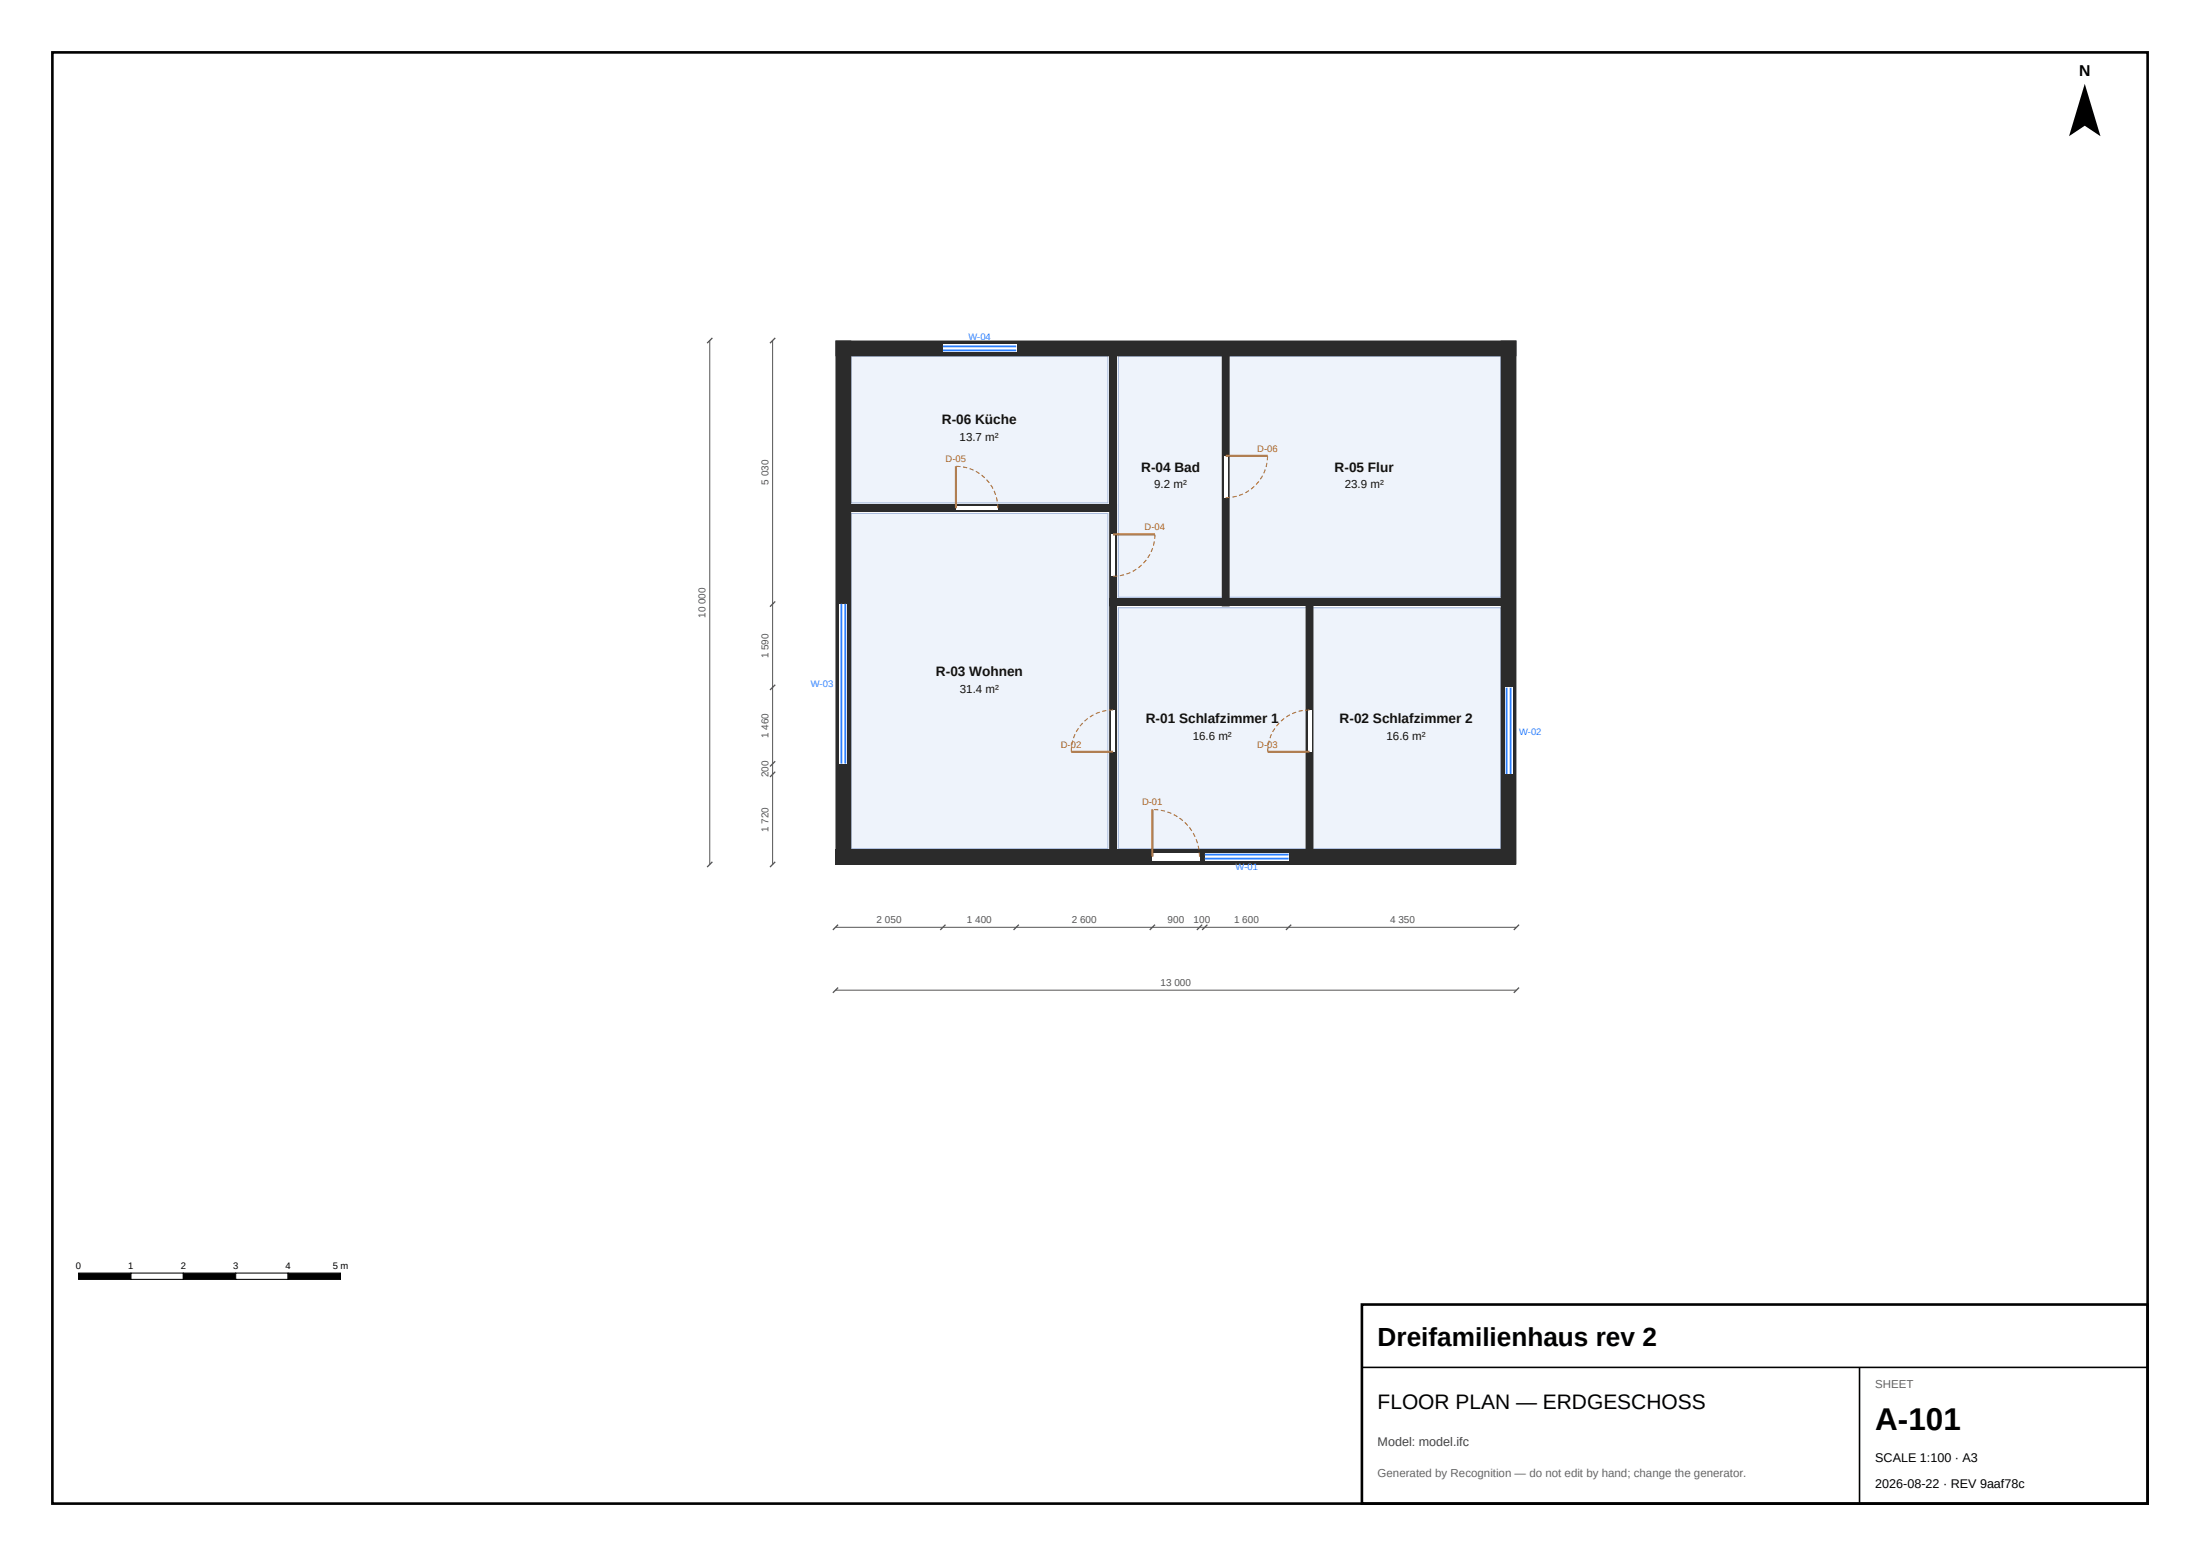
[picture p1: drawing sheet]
<svg xmlns="http://www.w3.org/2000/svg" width="420mm" height="297mm" viewBox="0 0 420 297" stroke-linecap="round" stroke-linejoin="round" font-family="sans-serif">
<g fill="#eef3fb" stroke="#9fb3d9" stroke-width=".19">
<path d="M162.5 98h49v64h-49z" fill-rule="evenodd"/>
<path d="M162.5 68h49v28h-49z" fill-rule="evenodd"/>
<path d="M213.5 116h36v46h-36z" fill-rule="evenodd"/>
<path d="M250.5 116h36v46h-36z" fill-rule="evenodd"/>
<path d="M213.5 68h20v46h-20z" fill-rule="evenodd"/>
<path d="M234.5 68h52v46h-52z" fill-rule="evenodd"/>
</g>
<g fill="#2b2b2b">
<path d="M159.5 162h130v3h-130z" fill-rule="evenodd"/>
<path d="M286.5 65h3v100h-3z" fill-rule="evenodd"/>
<path d="M159.5 65h130v3h-130z" fill-rule="evenodd"/>
<path d="M159.5 65h3v100h-3z" fill-rule="evenodd"/>
<path d="M160.3 96.3h52.9v1.4h-52.9z" fill-rule="evenodd"/>
<path d="M211.7 114.3h1.5v49.9h-1.5z" fill-rule="evenodd"/>
<path d="M211.7 96.3h1.5v19.4h-1.5z" fill-rule="evenodd"/>
<path d="M211.7 65.8h1.5v31.9h-1.5z" fill-rule="evenodd"/>
<path d="M249.2 114.3h1.6v49.9h-1.6z" fill-rule="evenodd"/>
<path d="M211.7 114.3h23v1.4h-23z" fill-rule="evenodd"/>
<path d="M233.2 114.3h17.6v1.4h-17.6z" fill-rule="evenodd"/>
<path d="M249.2 114.3h39.6v1.4h-39.6z" fill-rule="evenodd"/>
<path d="M233.2 65.8h1.6v49.9h-1.6z" fill-rule="evenodd"/>
</g>
<g fill="#fff">
<path d="M220 162.8h9v1.4h-9z" fill-rule="evenodd"/>
<path d="M182.5 96.6h8v.8h-8z" fill-rule="evenodd"/>
<path d="M212.1 135.5h.8v8h-.8z" fill-rule="evenodd"/>
<path d="M249.6 135.5h.8v8h-.8z" fill-rule="evenodd"/>
<path d="M212.1 102h.8v8h-.8z" fill-rule="evenodd"/>
<path d="M233.6 87h.8v8h-.8z" fill-rule="evenodd"/>
<path d="M160.3 115.2h1.5v30.5h-1.5z" fill-rule="evenodd"/>
<path d="M180 65.8h14v1.4h-14z" fill-rule="evenodd"/>
<path d="M230 162.8h16v1.4h-16z" fill-rule="evenodd"/>
<path d="M287.3 131.2h1.5v16.6h-1.5z" fill-rule="evenodd"/>
</g>
<path d="M180 66.9h14M180 66.1h14M160.6 115.2v30.5M161.4 115.2v30.5M287.6 131.2v16.6M288.4 131.2v16.6M230 163.9h16M230 163.1h16" fill="none" stroke="#2a7fff" stroke-width=".35"/>
<path d="M182.5 89v8M234 87h8M212.5 102h8M204.5 143.5h8M220 154.5v9M242 143.5h8" fill="none" stroke="#b5651d" stroke-width=".4"/>
<path d="M190.5 97a8 8 0 0 0-8-8M234 95a8 8 0 0 0 8-8M212.5 110a8 8 0 0 0 8-8M212.5 135.5a8 8 0 0 0-8 8M250 135.5a8 8 0 0 0-8 8M229 163.5a9 9 0 0 0-9-9" fill="none" stroke="#b5651d" stroke-width=".2" stroke-dasharray=".8 .5" stroke-linecap="butt"/>
<path d="M135.5 65v100M147.5 65v100M159.5 177h130M159.5 189h130" fill="none" stroke="#555" stroke-width=".19"/>
<g fill="#000" stroke="#555" stroke-width=".25">
<path d="M135 65.5l1-1zM147 65.5l1-1zM147 115.8l1-1zM147 131.7l1-1zM147 148.3l1-1zM147 146.3l1-1zM135 165.5l1-1zM147 165.5l1-1zM159 177.5l1-1zM179.5 177.5l1-1zM193.5 177.5l1-1zM219.5 177.5l1-1z"/>
<path d="M228.5 177.5l1-1zM229.5 177.5l1-1zM246.5 176.5l-1 1zM289 177.5l1-1zM159 189.5l1-1zM289 189.5l1-1z"/>
</g>
<path d="M398 16l3 10-3-2-3 2z" fill="#000"/>
<path d="M15 243h10v1.2h-10z" fill="#000" stroke="#000" stroke-width=".2"/>
<path d="M25 243h10v1.2h-10z" fill="#fff" stroke="#000" stroke-width=".2"/>
<path d="M35 243h10v1.2h-10z" fill="#000" stroke="#000" stroke-width=".2"/>
<path d="M45 243h10v1.2h-10z" fill="#fff" stroke="#000" stroke-width=".2"/>
<path d="M55 243h10v1.2h-10z" fill="#000" stroke="#000" stroke-width=".2"/>
<path d="M260 249h150v38h-150z" fill="#fff" stroke="#000" stroke-width=".5"/>
<path d="M260 261h150M355 261v26" fill="none" stroke="#000" stroke-width=".3"/>
<path d="M10 10h400v277h-400z" fill="none" stroke="#000" stroke-width=".5"/>
<text font-size="6" x="358" y="273">A-101</text>
<text font-size="5" x="263" y="257">Dreifamilienhaus rev 2</text>
<text font-size="4" x="263" y="269">FLOOR PLAN — ERDGESCHOSS</text>
<text font-size="3" x="396.9" y="14.5">N</text>
<g font-size="2.6" fill="#111">
<text x="179.8" y="81">R-06 Küche</text>
<text x="217.9" y="90">R-04 Bad</text>
<text x="254.8" y="90">R-05 Flur</text>
<text x="178.7" y="129">R-03 Wohnen</text>
<text x="218.7" y="138">R-01 Schlafzimmer 1</text>
<text x="255.7" y="138">R-02 Schlafzimmer 2</text>
</g>
<text font-size="2.4" fill="#444" x="263" y="276">Model: model.ifc</text>
<g font-size="2.4">
<text x="358" y="279">SCALE 1:100 · A3</text>
<text x="358" y="284">2026-08-22 · REV 9aaf78c</text>
</g>
<g font-size="2.2" fill="#111">
<text x="183.2" y="84.2">13.7 m²</text>
<text x="220.4" y="93.2">9.2 m²</text>
<text x="256.7" y="93.2">23.9 m²</text>
<text x="183.3" y="132.2">31.4 m²</text>
<text x="227.7" y="141.2">16.6 m²</text>
<text x="264.7" y="141.2">16.6 m²</text>
</g>
<g font-size="2.2" fill="#666">
<text x="358" y="265">SHEET</text>
<text x="263" y="282">Generated by Recognition — do not edit by hand; change the generator.</text>
</g>
<g font-size="1.9" fill="#555">
<text x="146.7" y="92.5" transform="rotate(-90 146.7 92.5)">5 030</text>
<text x="134.7" y="117.9" transform="rotate(-90 134.7 117.9)">10 000</text>
<text x="146.7" y="125.7" transform="rotate(-90 146.7 125.7)">1 590</text>
<text x="146.7" y="140.9" transform="rotate(-90 146.7 140.9)">1 460</text>
<text x="146.7" y="148.4" transform="rotate(-90 146.7 148.4)">200</text>
<text x="146.7" y="158.8" transform="rotate(-90 146.7 158.8)">1 720</text>
<text x="167.4" y="176.2">2 050</text>
<text x="184.6" y="176.2">1 400</text>
<text x="204.6" y="176.2">2 600</text>
<text x="222.9" y="176.2">900</text>
<text x="227.9" y="176.2">100</text>
<text x="235.6" y="176.2">1 600</text>
<text x="265.4" y="176.2">4 350</text>
<text x="221.6" y="188.2">13 000</text>
</g>
<g font-size="1.8" fill="#2a7fff">
<text x="184.9" y="64.9">W-04</text>
<text x="154.8" y="131.2">W-03</text>
<text x="290" y="140.2">W-02</text>
<text x="235.9" y="166.1">W-01</text>
</g>
<g font-size="1.8" fill="#b5651d">
<text x="180.5" y="88.2">D-05</text>
<text x="240" y="86.2">D-06</text>
<text x="218.5" y="101.2">D-04</text>
<text x="202.5" y="142.7">D-02</text>
<text x="240" y="142.7">D-03</text>
<text x="218" y="153.7">D-01</text>
</g>
<g font-size="1.8">
<text x="14.5" y="242.2">0</text>
<text x="24.5" y="242.2">1</text>
<text x="34.5" y="242.2">2</text>
<text x="44.5" y="242.2">3</text>
<text x="54.5" y="242.2">4</text>
<text x="63.5" y="242.2">5 m</text>
</g>
</svg>
